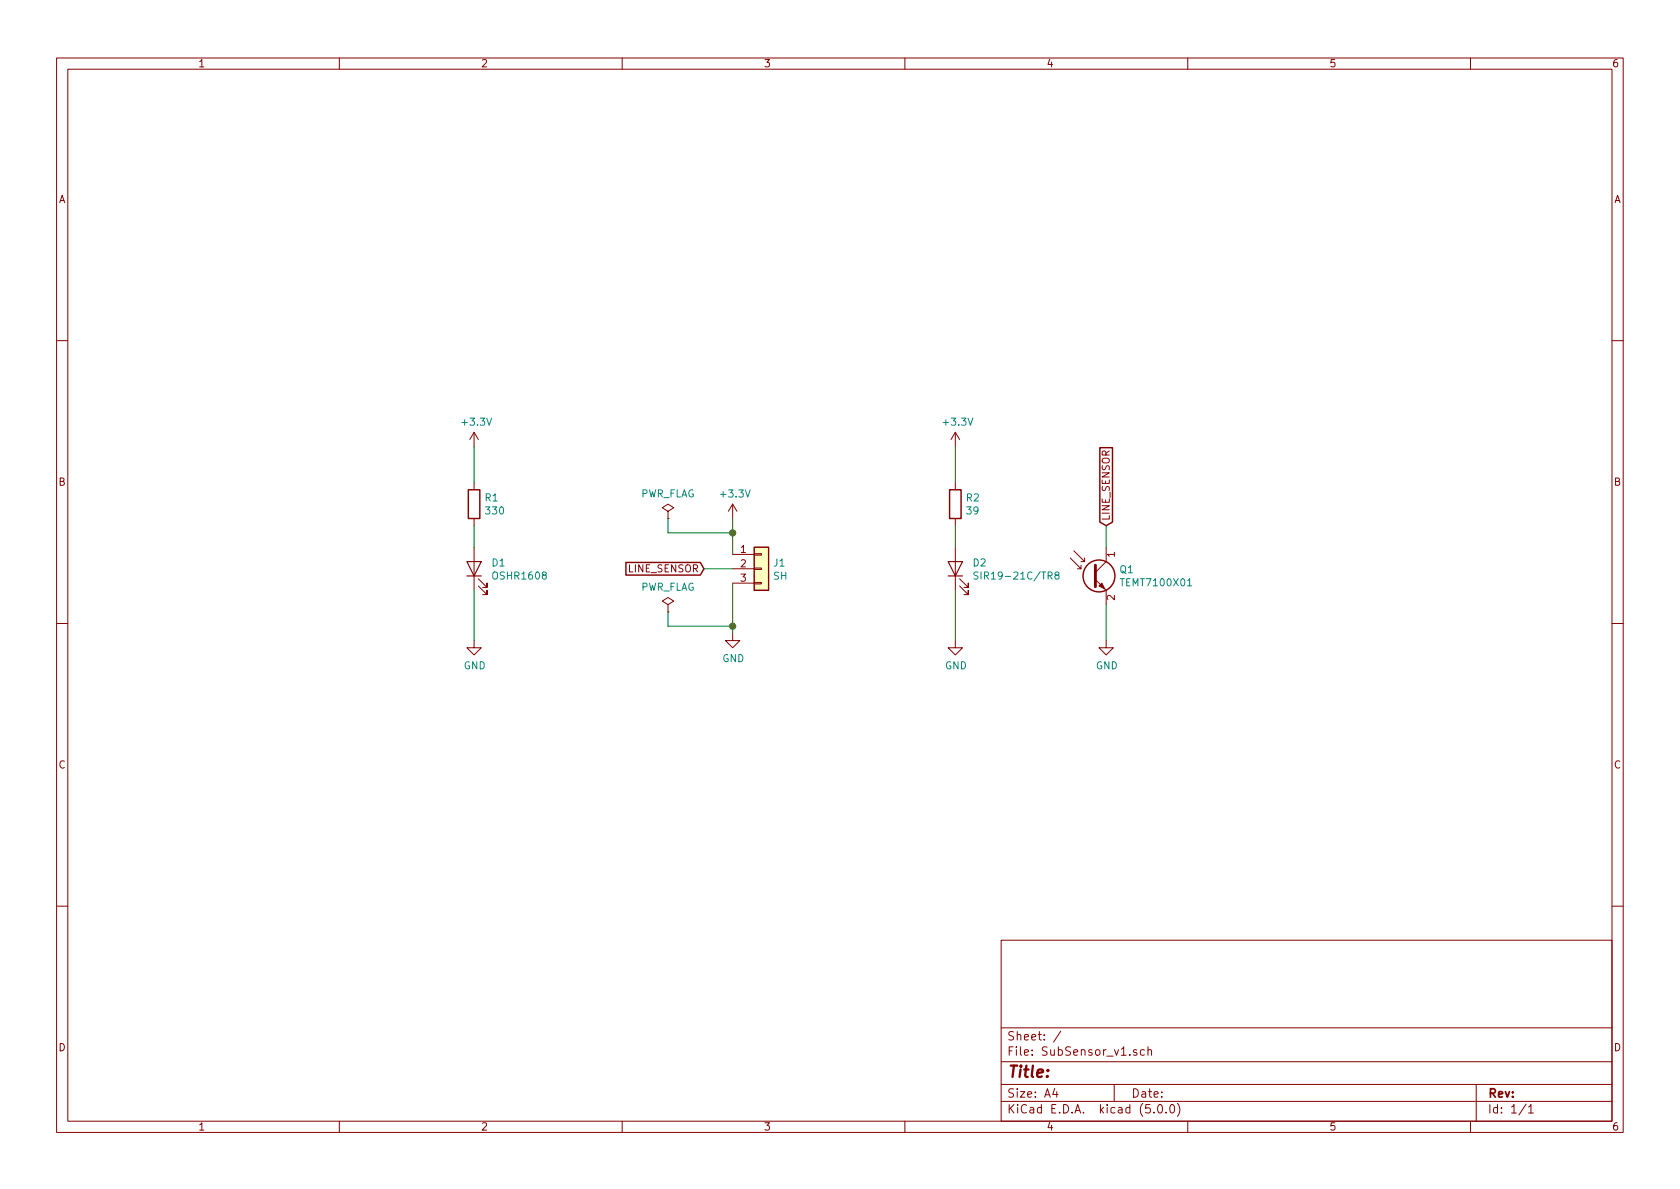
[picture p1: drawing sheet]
EESchema Schematic File Version 4
LIBS:SubSensor_v1-cache
EELAYER 26 0
EELAYER END
$Descr A4 11693 8268
encoding utf-8
Sheet 1 1
Title ""
Date ""
Rev ""
Comp ""
Comment1 ""
Comment2 ""
Comment3 ""
Comment4 ""
$EndDescr
$Comp
L Device:R R2
U 1 1
P 6650 3500
F 0 "R2" H 6720 3546 50  0000 L CNN
F 1 "39" H 6720 3455 50  0000 L CNN
F 2 "Footprint:R_1608_HandSoldering" V 6580 3500 50  0001 C CNN
F 3 "~" H 6650 3500 50  0001 C CNN
	1    6650 3500
	1    0    0    -1  
$EndComp
$Comp
L Device:LED D2
U 1 1
P 6650 3950
F 0 "D2" V 6688 3833 50  0000 R CNN
F 1 "SIR19-21C/TR8" V 6597 3833 50  0000 R CNN
F 2 "Footprint:SIR19-21C" H 6650 3950 50  0001 C CNN
F 3 "~" H 6650 3950 50  0001 C CNN
	1    6650 3950
	0    -1   -1   0   
$EndComp
$Comp
L Device:Q_Photo_NPN Q1
U 1 1
P 7600 4000
F 0 "Q1" H 7790 4046 50  0000 L CNN
F 1 "TEMT7100X01" H 7790 3955 50  0000 L CNN
F 2 "Footprint:TEMT7100X01" H 7800 4100 50  0001 C CNN
F 3 "~" H 7600 4000 50  0001 C CNN
	1    7600 4000
	1    0    0    -1  
$EndComp
Text GLabel 7700 3650 1    50   Input ~ 0
LINE_SENSOR
$Comp
L power:+3.3V #PWR05
U 1 1
P 6650 3100
F 0 "#PWR05" H 6650 2950 50  0001 C CNN
F 1 "+3.3V" H 6665 3273 50  0000 C CNN
F 2 "" H 6650 3100 50  0001 C CNN
F 3 "" H 6650 3100 50  0001 C CNN
	1    6650 3100
	1    0    0    -1  
$EndComp
$Comp
L power:GND #PWR06
U 1 1
P 6650 4450
F 0 "#PWR06" H 6650 4200 50  0001 C CNN
F 1 "GND" H 6655 4277 50  0000 C CNN
F 2 "" H 6650 4450 50  0001 C CNN
F 3 "" H 6650 4450 50  0001 C CNN
	1    6650 4450
	1    0    0    -1  
$EndComp
$Comp
L power:GND #PWR07
U 1 1
P 7700 4450
F 0 "#PWR07" H 7700 4200 50  0001 C CNN
F 1 "GND" H 7705 4277 50  0000 C CNN
F 2 "" H 7700 4450 50  0001 C CNN
F 3 "" H 7700 4450 50  0001 C CNN
	1    7700 4450
	1    0    0    -1  
$EndComp
Wire Wire Line
	7700 3650 7700 3800
Wire Wire Line
	7700 4200 7700 4450
Wire Wire Line
	6650 4450 6650 4100
Wire Wire Line
	6650 3800 6650 3650
Wire Wire Line
	6650 3350 6650 3100
$Comp
L Connector_Generic:Conn_01x03 J1
U 1 1
P 5300 3950
F 0 "J1" H 5379 3992 50  0000 L CNN
F 1 "SH" H 5379 3901 50  0000 L CNN
F 2 "Footprint:robotore_pad" H 5300 3950 50  0001 C CNN
F 3 "~" H 5300 3950 50  0001 C CNN
	1    5300 3950
	1    0    0    -1  
$EndComp
$Comp
L Device:R R1
U 1 1
P 3300 3500
F 0 "R1" H 3370 3546 50  0000 L CNN
F 1 "330" H 3370 3455 50  0000 L CNN
F 2 "Footprint:R_1608_HandSoldering" V 3230 3500 50  0001 C CNN
F 3 "~" H 3300 3500 50  0001 C CNN
	1    3300 3500
	1    0    0    -1  
$EndComp
$Comp
L Device:LED D1
U 1 1
P 3300 3950
F 0 "D1" V 3338 3832 50  0000 R CNN
F 1 "OSHR1608" V 3247 3832 50  0000 R CNN
F 2 "Footprint:LED 1608" H 3300 3950 50  0001 C CNN
F 3 "~" H 3300 3950 50  0001 C CNN
	1    3300 3950
	0    -1   -1   0   
$EndComp
$Comp
L power:+3.3V #PWR01
U 1 1
P 3300 3100
F 0 "#PWR01" H 3300 2950 50  0001 C CNN
F 1 "+3.3V" H 3315 3273 50  0000 C CNN
F 2 "" H 3300 3100 50  0001 C CNN
F 3 "" H 3300 3100 50  0001 C CNN
	1    3300 3100
	1    0    0    -1  
$EndComp
$Comp
L power:GND #PWR02
U 1 1
P 3300 4450
F 0 "#PWR02" H 3300 4200 50  0001 C CNN
F 1 "GND" H 3305 4277 50  0000 C CNN
F 2 "" H 3300 4450 50  0001 C CNN
F 3 "" H 3300 4450 50  0001 C CNN
	1    3300 4450
	1    0    0    -1  
$EndComp
Wire Wire Line
	3300 4450 3300 4100
Wire Wire Line
	3300 3800 3300 3650
Wire Wire Line
	3300 3350 3300 3100
Text GLabel 4900 3950 0    50   Input ~ 0
LINE_SENSOR
$Comp
L power:+3.3V #PWR03
U 1 1
P 5100 3600
F 0 "#PWR03" H 5100 3450 50  0001 C CNN
F 1 "+3.3V" H 5115 3773 50  0000 C CNN
F 2 "" H 5100 3600 50  0001 C CNN
F 3 "" H 5100 3600 50  0001 C CNN
	1    5100 3600
	1    0    0    -1  
$EndComp
Wire Wire Line
	5100 3850 5100 3700
$Comp
L power:GND #PWR04
U 1 1
P 5100 4400
F 0 "#PWR04" H 5100 4150 50  0001 C CNN
F 1 "GND" H 5105 4227 50  0000 C CNN
F 2 "" H 5100 4400 50  0001 C CNN
F 3 "" H 5100 4400 50  0001 C CNN
	1    5100 4400
	1    0    0    -1  
$EndComp
Wire Wire Line
	5100 4400 5100 4350
Wire Wire Line
	4900 3950 5100 3950
$Comp
L power:PWR_FLAG #FLG01
U 1 1
P 4650 3600
F 0 "#FLG01" H 4650 3675 50  0001 C CNN
F 1 "PWR_FLAG" H 4650 3774 50  0000 C CNN
F 2 "" H 4650 3600 50  0001 C CNN
F 3 "~" H 4650 3600 50  0001 C CNN
	1    4650 3600
	1    0    0    -1  
$EndComp
Wire Wire Line
	4650 3600 4650 3700
Wire Wire Line
	4650 3700 5100 3700
Connection ~ 5100 3700
Wire Wire Line
	5100 3700 5100 3600
$Comp
L power:PWR_FLAG #FLG02
U 1 1
P 4650 4250
F 0 "#FLG02" H 4650 4325 50  0001 C CNN
F 1 "PWR_FLAG" H 4650 4424 50  0000 C CNN
F 2 "" H 4650 4250 50  0001 C CNN
F 3 "~" H 4650 4250 50  0001 C CNN
	1    4650 4250
	1    0    0    -1  
$EndComp
Wire Wire Line
	4650 4250 4650 4350
Wire Wire Line
	4650 4350 5100 4350
Connection ~ 5100 4350
Wire Wire Line
	5100 4350 5100 4050
$EndSCHEMATC
